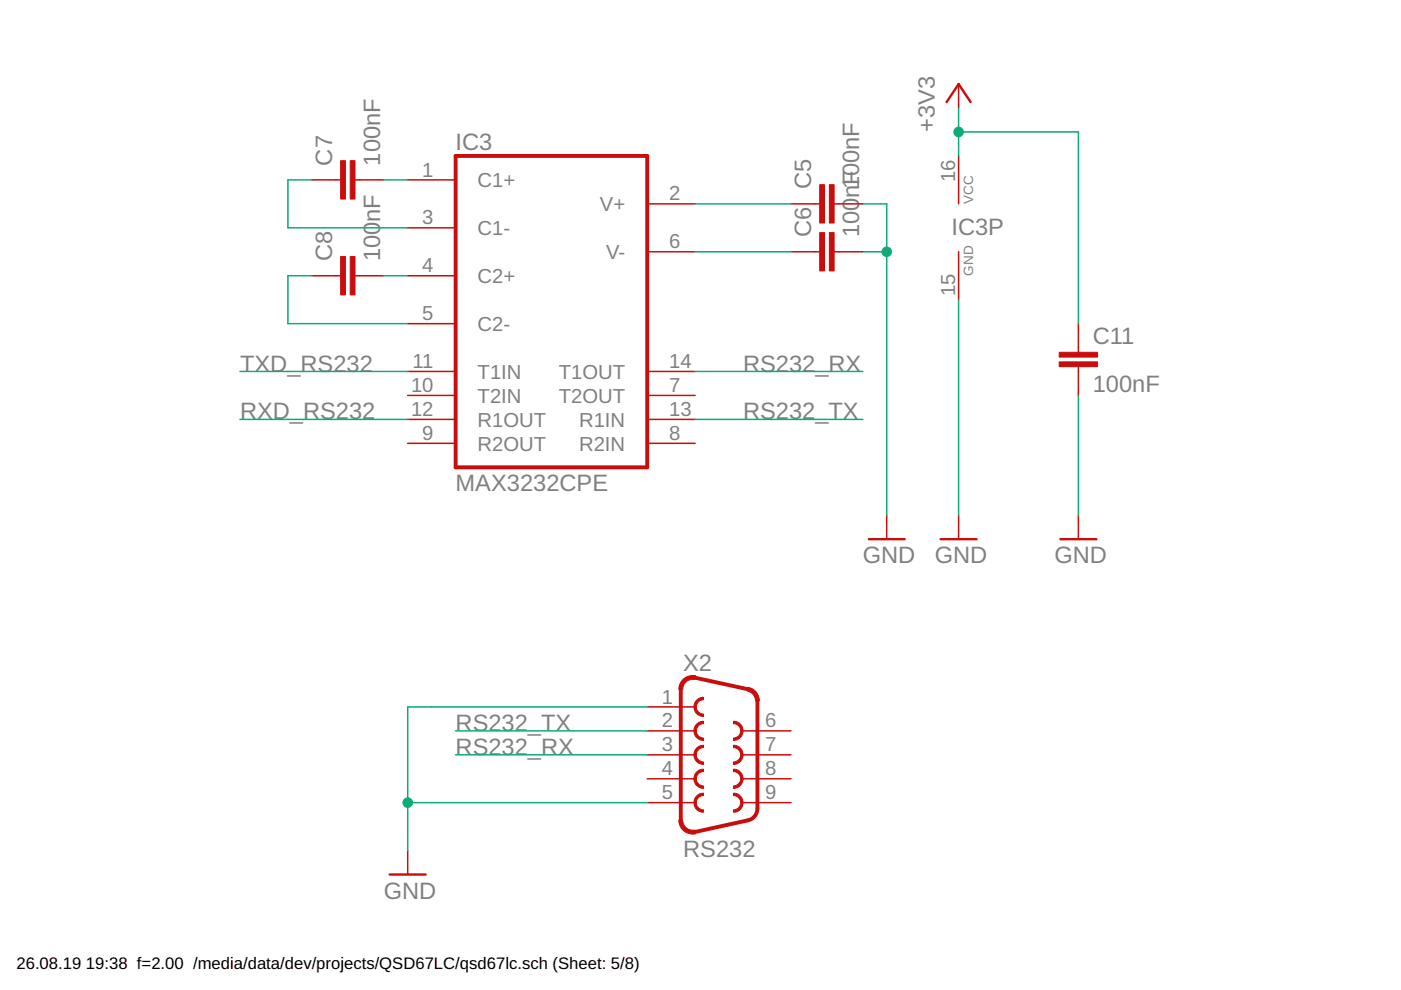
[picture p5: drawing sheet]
<svg xmlns="http://www.w3.org/2000/svg" width="297mm" height="210mm" viewBox="0 0 297 210" stroke-linecap="round" stroke-linejoin="round" font-family="sans-serif">
<path d="M96.6 33.1h40.6v66h-40.6zM144.3 146.2v27.7M147.4 143.7l11.2 2.4M160.6 148.6v22.8a2.56 2.56 0 0 1-2 2.5l-11.2 2.5" fill="none" stroke="#c90d0c" stroke-width=".83"/>
<g fill="none" stroke="#c90d0c" stroke-width=".32">
<path d="M203.2 17.8v5.1M66.1 38.1h6.1M75.3 38.1h6.1M86.4 38.1h10.2M203.2 33.1v10.1M66.1 58.5h6.1M75.3 58.5h6.1M86.4 48.3h10.2M86.4 58.5h10.2M137.2 43.2h10.2M137.2 53.4h10.2M167.7 43.2h6.1"/>
<path d="M167.7 53.4h6.1M176.8 43.2h6.1M176.8 53.4h6.1M203.2 53.4v10.1M86.4 68.6h10.2M86.4 78.8h10.2M137.2 78.8h10.2M228.6 68.6v6.1M228.6 77.7v6.1M86.4 83.8h10.2M86.4 88.9h10.2M86.4 94h10.2"/>
<path d="M137.2 83.8h10.2M137.2 88.9h10.2M137.2 94h10.2M188 109.2v5.1M203.2 109.2v5.1M228.6 109.2v5.1M137.2 149.9h10.2M137.2 155h10.2M157.5 155h10.2M137.2 160h10.2M137.2 165.1h10.2M137.2 170.2h10.2"/>
<path d="M157.5 160h10.2M157.5 165.1h10.2M157.5 170.2h10.2M86.4 180.3v5.1"/>
</g>
<path d="M200.7 21.6l2.5-3.8 2.6 3.8M184.2 114.3h7.6M199.4 114.3h7.7M224.8 114.3h7.7M82.6 185.4h7.7" fill="none" stroke="#c90d0c" stroke-width=".51"/>
<g fill="#c90d0c" stroke="#c90d0c" stroke-width=".21">
<path d="M147.6 153.6l.6-.4 .8-.3h.2v.5a1.52 1.52 0 0 0-1.6 1.6 1.52 1.52 0 0 0 1.6 1.5v.5a2.05 2.05 0 0 1-1.9-1.2 2.05 2.05 0 0 1 .3-2.2z" fill-rule="evenodd"/>
<path d="M155.5 152.9a2.03 2.03 0 0 1 2.1 2.1 2.03 2.03 0 0 1-2.1 2v-.5a1.52 1.52 0 0 0 1.5-1.5 1.52 1.52 0 0 0-1.5-1.6z" fill-rule="evenodd"/>
<path d="M147.6 148.6l.6-.5 .8-.3h.2v.6a1.52 1.52 0 0 0-1.6 1.5 1.52 1.52 0 0 0 1.6 1.5v.5a2.04 2.04 0 0 1-1.9-1.1 2.04 2.04 0 0 1 .3-2.2z" fill-rule="evenodd"/>
<path d="M155.5 163.1a2.03 2.03 0 0 1 2.1 2 2.03 2.03 0 0 1-2.1 2.1v-.6a1.52 1.52 0 0 0 1.5-1.5 1.52 1.52 0 0 0-1.5-1.5z" fill-rule="evenodd"/>
<path d="M147.6 158.7l.6-.5 .8-.2h.2v.5a1.52 1.52 0 0 0-1.6 1.5 1.52 1.52 0 0 0 1.6 1.6v.5a2.05 2.05 0 0 1-1.9-1.2 2.05 2.05 0 0 1 .3-2.2z" fill-rule="evenodd"/>
<path d="M155.5 158a2.03 2.03 0 0 1 2.1 2 2.03 2.03 0 0 1-2.1 2.1v-.5a1.52 1.52 0 0 0 1.5-1.6 1.52 1.52 0 0 0-1.5-1.5z" fill-rule="evenodd"/>
<path d="M147.6 163.8a1.98 1.98 0 0 1 1.6-.7v.5a1.52 1.52 0 0 0-1.6 1.5 1.52 1.52 0 0 0 1.6 1.5v.6a2.05 2.05 0 0 1-1.9-1.2 2.05 2.05 0 0 1 .3-2.2z" fill-rule="evenodd"/>
<path d="M155.5 168.2a2.02 2.02 0 0 1 2.1 2 2.02 2.02 0 0 1-2.1 2v-.5a1.51 1.51 0 0 0 1.5-1.5 1.51 1.51 0 0 0-1.5-1.5z" fill-rule="evenodd"/>
<path d="M147.6 168.9a1.98 1.98 0 0 1 1.6-.7v.5a1.51 1.51 0 0 0-1.6 1.5 1.51 1.51 0 0 0 1.6 1.5v.5a2.03 2.03 0 0 1-1.9-1.1 2.03 2.03 0 0 1 .3-2.2z" fill-rule="evenodd"/>
<path d="M144.7 144.2a2.94 2.94 0 0 1 2.8-.9l-.2 .8a2.15 2.15 0 0 0-2.6 2.1h-.8l.1-.7z" fill-rule="evenodd"/>
<path d="M158.7 145.7a2.92 2.92 0 0 1 2.3 2.9h-.8l-.4-1.2a2.03 2.03 0 0 0-1.3-.9z" fill-rule="evenodd"/>
<path d="M143.9 173.9h.8a2.15 2.15 0 0 0 2.6 2.1l.2 .8a2.91 2.91 0 0 1-3.6-2.9z" fill-rule="evenodd"/>
</g>
<g fill="#c90d0c" stroke="#c90d0c" stroke-width=".21">
<path d="M224.6 76.7h8.1v1h-8.1z"/>
<path d="M224.6 74.7h8.1v1h-8.1z"/>
<path d="M175.8 39.2h1v8.1h-1z"/>
<path d="M173.8 39.2h1v8.1h-1z"/>
<path d="M175.8 49.3h1v8.1h-1z"/>
<path d="M173.8 49.3h1v8.1h-1z"/>
<path d="M74.3 34.1h1v8.1h-1z"/>
<path d="M72.2 34.1h1v8.1h-1z"/>
<path d="M74.3 54.4h1v8.1h-1z"/>
<path d="M72.2 54.4h1v8.1h-1z"/>
</g>
<g fill="none" stroke="#0dab76" stroke-width=".32">
<path d="M66.1 38.1h-5.1v10.2h25.4M81.4 38.1h5M203.2 22.9v10.2M203.2 28h25.4v40.6M66.1 58.5h-5.1v10.1h25.4M81.4 58.5h5M147.4 43.2h20.3M147.4 53.4h20.3M182.9 43.2h5.1v66M182.9 53.4h5.1M50.9 78.8h35.5M147.4 78.8h35.5"/>
<path d="M203.2 63.5v45.7M50.9 88.9h35.5M147.4 88.9h35.5M228.6 83.8v25.4M96.6 155h40.6M137.2 149.9h-50.8v30.4M86.4 170.2h50.8M96.6 160h40.6"/>
</g>
<g fill="#0dab76" stroke="#0dab76" stroke-width=".21">
<circle cx="203.2" cy="28" r="1.02"/>
<circle cx="188" cy="53.4" r="1.02"/>
<circle cx="86.4" cy="170.2" r="1.02"/>
</g>
<g font-size="5" fill="#808080">
<text x="198.2" y="28" transform="rotate(-90 198.2 28)">+3V3</text>
<text x="70.4" y="35.1" transform="rotate(-90 70.4 35.1)">C7</text>
<text x="80.6" y="35.1" transform="rotate(-90 80.6 35.1)">100nF</text>
<text x="96.6" y="31.8">IC3</text>
<text x="172" y="40.2" transform="rotate(-90 172 40.2)">C5</text>
<text x="182.2" y="42" transform="rotate(-90 182.2 42)">n1F00nF</text>
<text x="80.6" y="47" transform="rotate(-90 80.6 47)">nF</text>
<text x="172" y="50.3" transform="rotate(-90 172 50.3)">C6</text>
<text x="182.2" y="50.3" transform="rotate(-90 182.2 50.3)">100</text>
<text x="201.7" y="49.8">IC3P</text>
<text x="70.4" y="55.4" transform="rotate(-90 70.4 55.4)">C8</text>
<text x="80.6" y="55.4" transform="rotate(-90 80.6 55.4)">100</text>
<text x="231.7" y="72.9">C11</text>
<text x="50.9" y="78.8">TXD_RS232</text>
<text x="157.5" y="78.8">RS232_RX</text>
<text x="231.7" y="83.1">100nF</text>
<text x="50.9" y="88.9">RXD_RS232</text>
<text x="157.5" y="88.9">RS232_TX</text>
<text x="96.6" y="104.2">MAX3232CPE</text>
<text x="182.9" y="119.4">GND</text>
<text x="198.2" y="119.4">GND</text>
<text x="223.6" y="119.4">GND</text>
<text x="144.8" y="142.3">X2</text>
<text x="96.6" y="155">RS232_TX</text>
<text x="96.6" y="160">RS232_RX</text>
<text x="144.8" y="181.6">RS232</text>
<text x="81.4" y="190.5">GND</text>
</g>
<g font-size="4.3" fill="#808080">
<text x="89.5" y="37.4">1</text>
<text x="101.3" y="39.7">C1+</text>
<text x="202.5" y="38.5" transform="rotate(-90 202.5 38.5)">16</text>
<text x="89.5" y="47.6">3</text>
<text x="127.2" y="44.7">V+</text>
<text x="141.9" y="42.5">2</text>
<text x="101.3" y="49.8">C1-</text>
<text x="141.9" y="52.7">6</text>
<text x="89.5" y="57.7">4</text>
<text x="101.3" y="60">C2+</text>
<text x="128.5" y="54.9">V-</text>
<text x="202.5" y="62.8" transform="rotate(-90 202.5 62.8)">15</text>
<text x="89.5" y="67.9">5</text>
<text x="101.3" y="70.1">C2-</text>
<text x="87.1" y="83.1">10</text>
<text x="87.5" y="78.1">11</text>
<text x="101.3" y="80.3">T1IN</text>
<text x="118.5" y="80.3">T1OUT</text>
<text x="141.9" y="78.1">14</text>
<text x="141.9" y="83.1">7</text>
<text x="87.1" y="88.2">12</text>
<text x="101.3" y="85.4">T2IN</text>
<text x="118.5" y="85.4">T2OUT</text>
<text x="141.9" y="88.2">13</text>
<text x="89.5" y="93.3">9</text>
<text x="101.3" y="90.5">R1OUT</text>
<text x="101.3" y="95.5">R2OUT</text>
<text x="122.8" y="90.5">R1IN</text>
<text x="122.8" y="95.5">R2IN</text>
<text x="141.9" y="93.3">8</text>
<text x="140.3" y="149.2">1</text>
<text x="140.3" y="154.2">2</text>
<text x="162.2" y="154.2">6</text>
<text x="140.3" y="159.3">3</text>
<text x="162.2" y="159.3">7</text>
<text x="140.3" y="164.4">4</text>
<text x="162.2" y="164.4">8</text>
<text x="140.3" y="169.5">5</text>
<text x="162.2" y="169.5">9</text>
</g>
<g font-size="3.5">
<text x="3.5" y="205.4">26.08.19</text>
<text x="18.2" y="205.4">19:38 f=2.00 /media/data/dev/projects/QSD67LC/qsd67lc.sch (Sheet: 5/8)</text>
</g>
<g font-size="2.9" fill="#808080">
<text x="206.3" y="43.2" transform="rotate(-90 206.3 43.2)">VCC</text>
<text x="206.3" y="58.5" transform="rotate(-90 206.3 58.5)">GND</text>
</g>
</svg>
